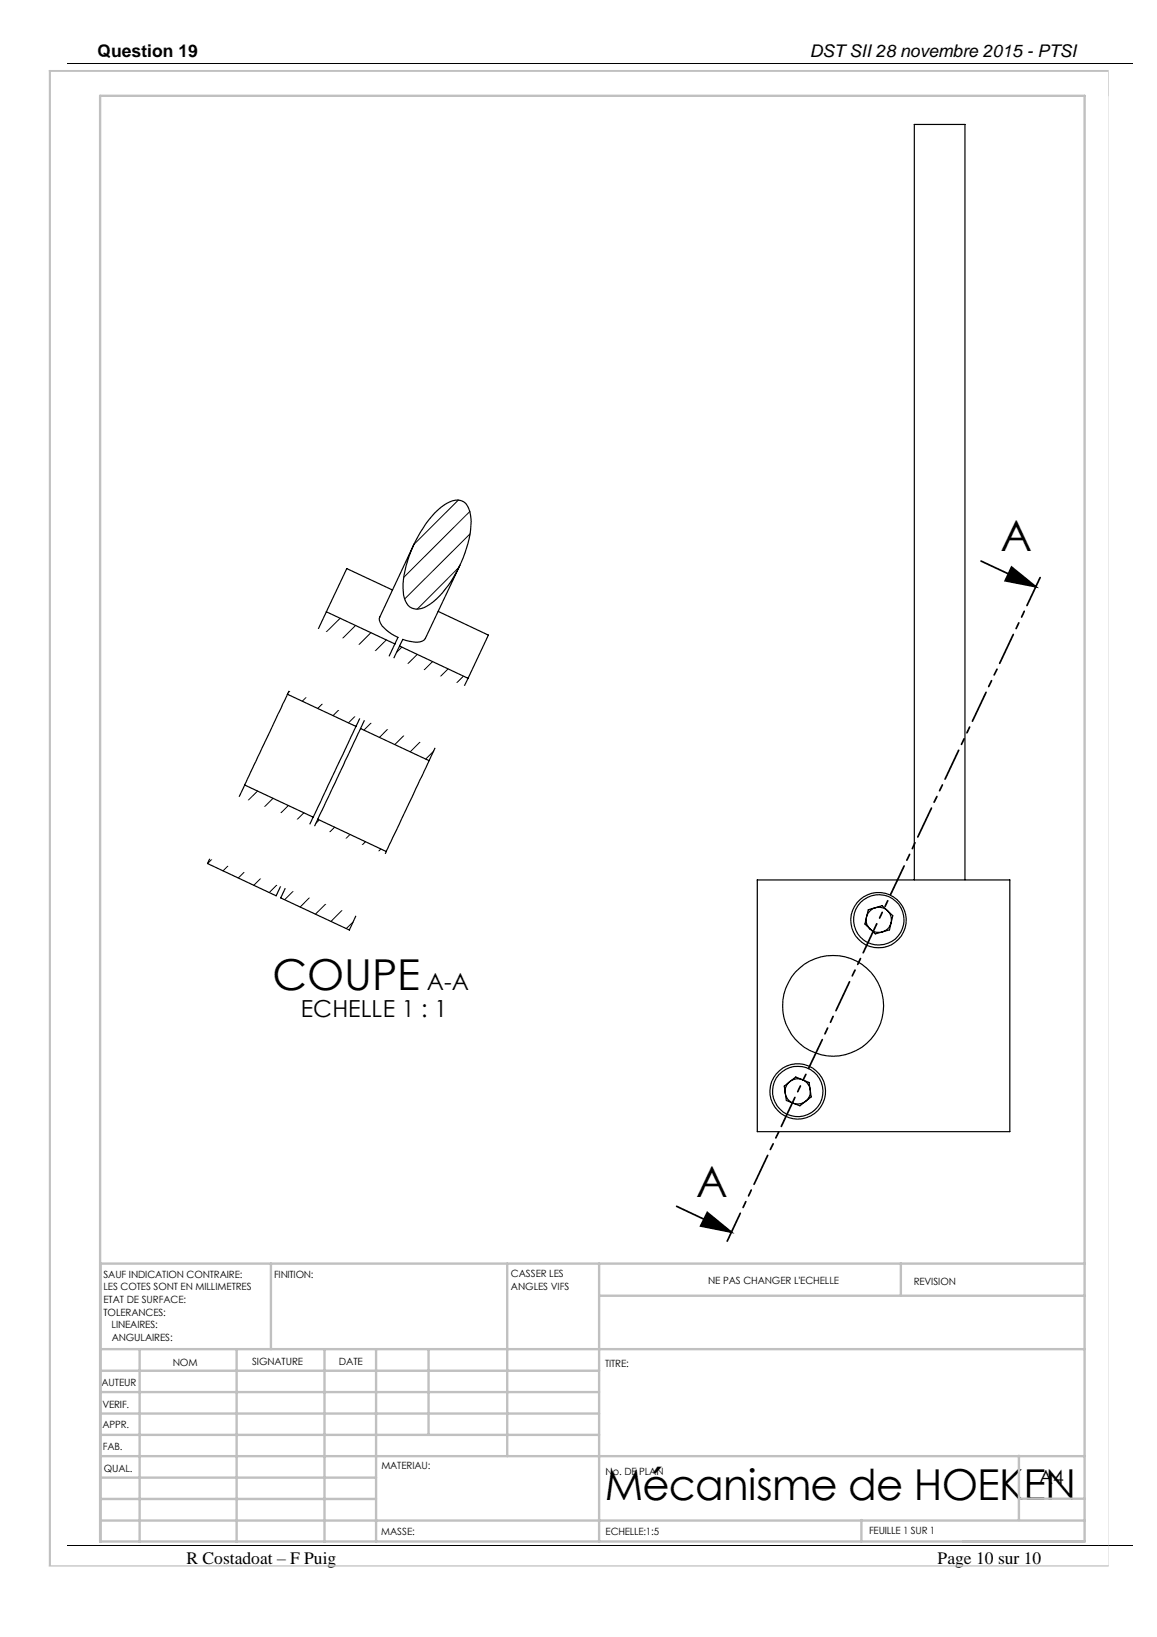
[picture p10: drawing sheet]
<svg xmlns="http://www.w3.org/2000/svg" width="210mm" height="297mm" viewBox="0 0 210 297" stroke-linecap="round" stroke-linejoin="round" font-family="sans-serif">
<g fill="none" stroke="#000" stroke-width=".18">
<path d="M12.2 11.6h193.4M83.2 90.7l-8.1 8.1M85.2 92.8l-11.9 12M85.3 96.9l-11.9 11.8M55.3 118.4l5 5M56.9 115.9l11.2 11.2M61.7 112.2l-4.3 4.3M64.4 119.2l14.9 14.9M64.5 113.5l-4.3 4.3M67.3 114.8l-4.3 4.3M70.1 116.1l-4.3 4.3M72.9 117.4l-1 1"/>
<path d="M75.7 118.8l-3.8 3.8M83.2 103l-7.5 7.5M56.7 121.2l-4.4 4.5M59.5 122.5l-4.7 4.7M62.3 123.9l-4.6 4.6M65.1 125.2l-4.7 4.7M66.3 128.1l-3.1 3.1M70 120.3l-1.4 1.4M70.1 128.4l-4.1 4.1M72.1 122.9l4.9 4.9M72.9 129.7l-4.1 4.1M74.2 132.5l-2.6 2.6"/>
<path d="M77 133.8l-2.6 2.6M77.8 124.4l2.8 2.8M78.5 120l-3.8 3.9M78.7 136.3l-1.5 1.4M81.3 121.4l-2.3 2.3M84.1 122.7l-2.3 2.3M40.8 149.1l6.1 6M42 152.3l-4.3 4.4M43.2 147.3l11.5 11.5M44.8 153.7l-4.3 4.3M46.7 143.5l-4 4.1M47.6 155l-4.4 4.3"/>
<path d="M49.5 144.9l-4 4M50.4 156.3l-4.4 4.3M50.9 151l13.9 13.8M51.7 159.1l-2.9 2.9M52.3 146.2l-4 4M55.1 147.5l-4 4M55.4 151.3l-1.5 1.5M55.5 159.5l-3.9 3.8M57.9 148.8l-.6 .6M58.7 154.6l4 4M60.7 150.1l-3.5 3.5M63.3 155.1l4.1 4.1"/>
<path d="M63.5 151.4l-3.5 3.5M66.3 152.7l-2 2M69.1 154.1l-2 1.9M58.3 160.8l-3.8 3.8M59.5 163.6l-2.3 2.3M62.3 164.9l-2.3 2.3M64 167.3l-1.2 1.2M12.2 280.5h193.4"/>
</g>
<g fill="none" stroke="#000" stroke-width=".31">
<path d="M178 101.8l9.9 4.7M183.5 102.9l4.4 3.6-5.6-1.1zM183.8 115.1l-2.5 5.3M184.8 113l-.5 1.1M185.8 110.9l-.5 1.1M188.7 104.8l-2.4 5.1M173.9 136.1l-2.5 5.3M174.9 134l-.5 1.1M175.9 131.9l-.5 1.1M178.9 125.6l-2.5 5.3M179.9 123.5l-.5 1.1M180.9 121.4l-.5 1.1"/>
<path d="M164 157.1l-2.5 5.3M165 155l-.5 1.1M166 152.9l-.5 1.1M169 146.6l-2.5 5.3M170 144.5l-.5 1.1M171 142.4l-.6 1.1M154.1 178.1l-2.5 5.3M155.1 176l-.5 1.1M156.1 173.9l-.5 1.1M159.1 167.6l-2.5 5.3M160 165.6l-.4 1M161 163.4l-.4 1.1"/>
<path d="M144.2 199.1l-2.5 5.3M145.2 197.1l-.5 1M146.2 195l-.5 1M149.2 188.6l-2.5 5.3M150.1 186.5l-.4 1.1M151.1 184.4l-.4 1.1M122.7 218.9l10 4.7M135.3 218.1l-.5 1M136.3 215.9l-.5 1.1M139.3 209.7l-2.5 5.2M140.3 207.6l-.6 1M141.3 205.5l-.6 1"/>
<path d="M128.3 220l4.4 3.6-5.6-1.1zM134.3 220.2l-2.4 5"/>
</g>
<g fill="none" stroke="#c0c0c0" stroke-width=".43">
<path d="M18.2 17.4h178.6v262.3h-178.6zM201.2 12.8h-192.2v271.5h192.2M49.1 229.3v15.5M92 229.3v34.9M108.7 229.3v50.5M108.7 235.1h88.1M163.4 229.2v5.8M196.8 229.3h-178.6v50.5M18.2 244.8h178.6M18.2 248.7h90.5M18.2 252.6h90.5M18.2 256.5h90.5"/>
<path d="M25.3 244.8v35M42.9 244.8v35M58.9 244.8v35M68.2 244.8v35M77.7 244.8v15.6M18.2 260.4h90.5M18.2 264.2h178.6M18.2 268.1h50M18.2 272h50M18.2 275.9h178.6M156.3 275.8v3.9M174.7 279.7h22.1"/>
<path d="M184.8 264.2v11.6M184.8 272h12"/>
</g>
<path d="M183.5 102.9l4.4 3.6-5.6-1.1zM128.3 220l4.4 3.6-5.6-1.1z" fill="#000"/>
<g fill="none" stroke="#000" stroke-width=".22">
<path d="M75.1 98.7l-6.2 13.3a2.21 2.21 0 0 0 1.2 2.3l1 .8 1.1 .6-.6 1.1M78.9 93a6.5 6.5 0 0 1 4.1-2.3 2.28 2.28 0 0 1 2.2 2 13.4 13.4 0 0 1-.9 7.7 19.8 19.8 0 0 1-6.3 9.2 2.97 2.97 0 0 1-4 .3 6 6 0 0 1-.8-4.7 22.7 22.7 0 0 1 5.7-12.2zM59.2 111l-2.4 5.2 12.4 5.8 2.4-5.2M59.2 111l12.4 5.8M71.2 107.1l-8.3-3.9-3.7 7.8M72.5 117.2l12.4 5.9M72.5 117.2l-2.2 4.6M79.5 110.9l9.1 4.3-3.7 7.9M83.4 102.6l-6.3 13.4a2.31 2.31 0 0 1-2.3 .5l-1.7-.5-.6 1.2M52.2 126l12.4 5.8M52.2 126l-7.8 16.5M52.2 126l2.6-5.7 12.4 5.8-2.6 5.7"/>
<path d="M64.6 131.8l-7.8 16.5M65.4 132.2l12.4 5.8M65.4 132.2l-7.7 16.5M67.7 127.3l7.2 3.3-.9 1.8 5.3 2.5M67.7 127.3l-2.3 4.9M67.9 127l-.2 .3M70.3 121.8l7.1 3.4 .9-1.9 5.3 2.5M70.3 121.8l-.1 .2M76.9 130.6l-.1 .2 3.3 1.5M77.5 129.3l3.3 1.6M77.8 138l-7.7 16.5M78.6 127l3.3 1.5"/>
<path d="M78.8 126.5l.1-.1 3.3 1.6M78.8 126.5l-2.1 1.5 .2 2.6M78.8 126.5l-1.9 4.1M79.3 134.9l-1.5 3.1M80.8 130.9l-.7 1.4M81.9 128.5l-1.1 2.4M82.2 128l.9-2-5-2.3-.7 1.6-20.3-9.4-.7 .2-1.8 4 .2 .7 20.2 9.5-.8 1.6 5 2.4 .9-2M82.2 128l-.3 .5M83.6 125.8l-4.3 9.1M84.9 123.1l-1.3 2.7M40.1 151.5l12.5 5.8-2.5 5.3-12.5-5.9zM44.4 142.5l12.4 5.8"/>
<path d="M44.4 142.5l-2.3 4.8 12.4 5.9 2.3-4.9M53.1 158.3l7.1 3.4-.8 1.8 5.3 2.5M53.1 158.3l-2.2 4.6 12.5 5.9 1.3-2.8M53.2 158.1l-.1 .2M55.6 152.9l7.2 3.3 .9-1.8 5.2 2.5M55.6 152.9v.2M57.7 148.7l12.4 5.8M57.7 148.7l-2.1 4.2M63.2 159.6l3.3 1.6M64.2 157.7h.1M64.2 157.7l-2.3 1.5 .3 2.6M64.2 157.7l3.2 1.5"/>
<path d="M64.2 157.7l-2 4.1M67.4 159.2l1-2-4.9-2.4-.9 1.7-20.1-9.5-.8 .3-1.9 3.9 .3 .8 20.2 9.4-.8 1.7 5 2.4 1-2.1M67.4 159.2l-.9 2M68.9 156.9l-4.2 9.1M70.1 154.5l-1.2 2.4M137.4 159.7h45.8v45.7h-45.8zM165.9 159.7v-137.1h9.2v137.1M62.2 161.8h.1M62.2 161.8l3.3 1.6M62.2 161.7l3.3 1.6M65.5 163.3v.1M66.5 161.2l-1 2.1"/>
<path d="M157.5 165.1l2.5-.8 2 1.9-.6 2.5-2.6 .8-1.9-1.8zM142.3 197.1l2-1.7 2.5 1 .4 2.6-2.1 1.7-2.4-1z"/>
<circle cx="159.4" cy="167" r="5"/>
<circle cx="159.4" cy="166.9" r="2.29"/>
<circle cx="159.4" cy="166.9" r="4.6"/>
<circle cx="144.7" cy="198.1" r="2.29"/>
<circle cx="144.7" cy="198.1" r="5"/>
<circle cx="144.7" cy="198.1" r="4.6"/>
<circle cx="151.1" cy="182.5" r="9.2"/>
</g>
<g fill="#fff">
<path d="M48.8 110.6l38 14.8-1.5 12.8-37.9-14.8z"/>
<path d="M36.2 141.8l38 14.8-1.5 12.7-38-14.8z"/>
</g>
<g font-size="7.7">
<text x="181.5" y="100">A</text>
<text x="49.4" y="179.6">COUPE</text>
<text x="126.3" y="217.2">A</text>
<text x="109.7" y="272.1">Mécanisme de HOEK</text>
<text x="185.6" y="272.1">EN</text>
</g>
<g font-size="4.3">
<text x="77.4" y="179.6">A-A</text>
<text x="54.6" y="184.5">ECHELLE 1 : 1</text>
</g>
<text font-size="3.5" x="188.5" y="269.3">A4</text>
<g font-size="3.2">
<text x="17.7" y="10.4">Question 19</text>
<text x="146.9" y="10.4">DST SII 28 novembre 2015 - PTSI</text>
<text x="33.8" y="283.8">R Costadoat – F Puig</text>
<text x="170.1" y="283.8">Page 10 sur 10</text>
</g>
<g font-size="1.8">
<text x="18.8" y="231.9">SAUF INDICATION CONTRAIRE:</text>
<text x="49.7" y="231.9">FINITION:</text>
<text x="92.7" y="231.8">CASSER LES</text>
<text x="128.5" y="233.1">NE PAS CHANGER L'ECHELLE</text>
<text x="165.8" y="233.2">REVISION</text>
<text x="18.8" y="234.2">LES COTES SONT EN MILLIMETRES</text>
<text x="18.8" y="236.5">ETAT DE SURFACE:</text>
<text x="18.8" y="238.7">TOLERANCES:</text>
<text x="92.7" y="234.1">ANGLES VIFS</text>
<text x="20.2" y="241">LINEAIRES:</text>
<text x="20.3" y="243.3">ANGULAIRES:</text>
<text x="18.4" y="251.5">AUTEUR</text>
<text x="31.3" y="247.8">NOM</text>
<text x="45.7" y="247.7">SIGNATURE</text>
<text x="61.5" y="247.7">DATE</text>
<text x="109.8" y="248">TITRE:</text>
<text x="18.6" y="255.4">VERIF.</text>
<text x="18.6" y="259.2">APPR.</text>
<text x="18.6" y="263.1">FAB.</text>
<text x="18.8" y="267.1">QUAL.</text>
<text x="69.2" y="266.5">MATERIAU:</text>
<text x="109.9" y="267.6">No. DE PLAN</text>
<text x="69.2" y="278.5">MASSE:</text>
<text x="109.9" y="278.5">ECHELLE:1:5</text>
<text x="157.7" y="278.4">FEUILLE 1 SUR 1</text>
</g>
</svg>
